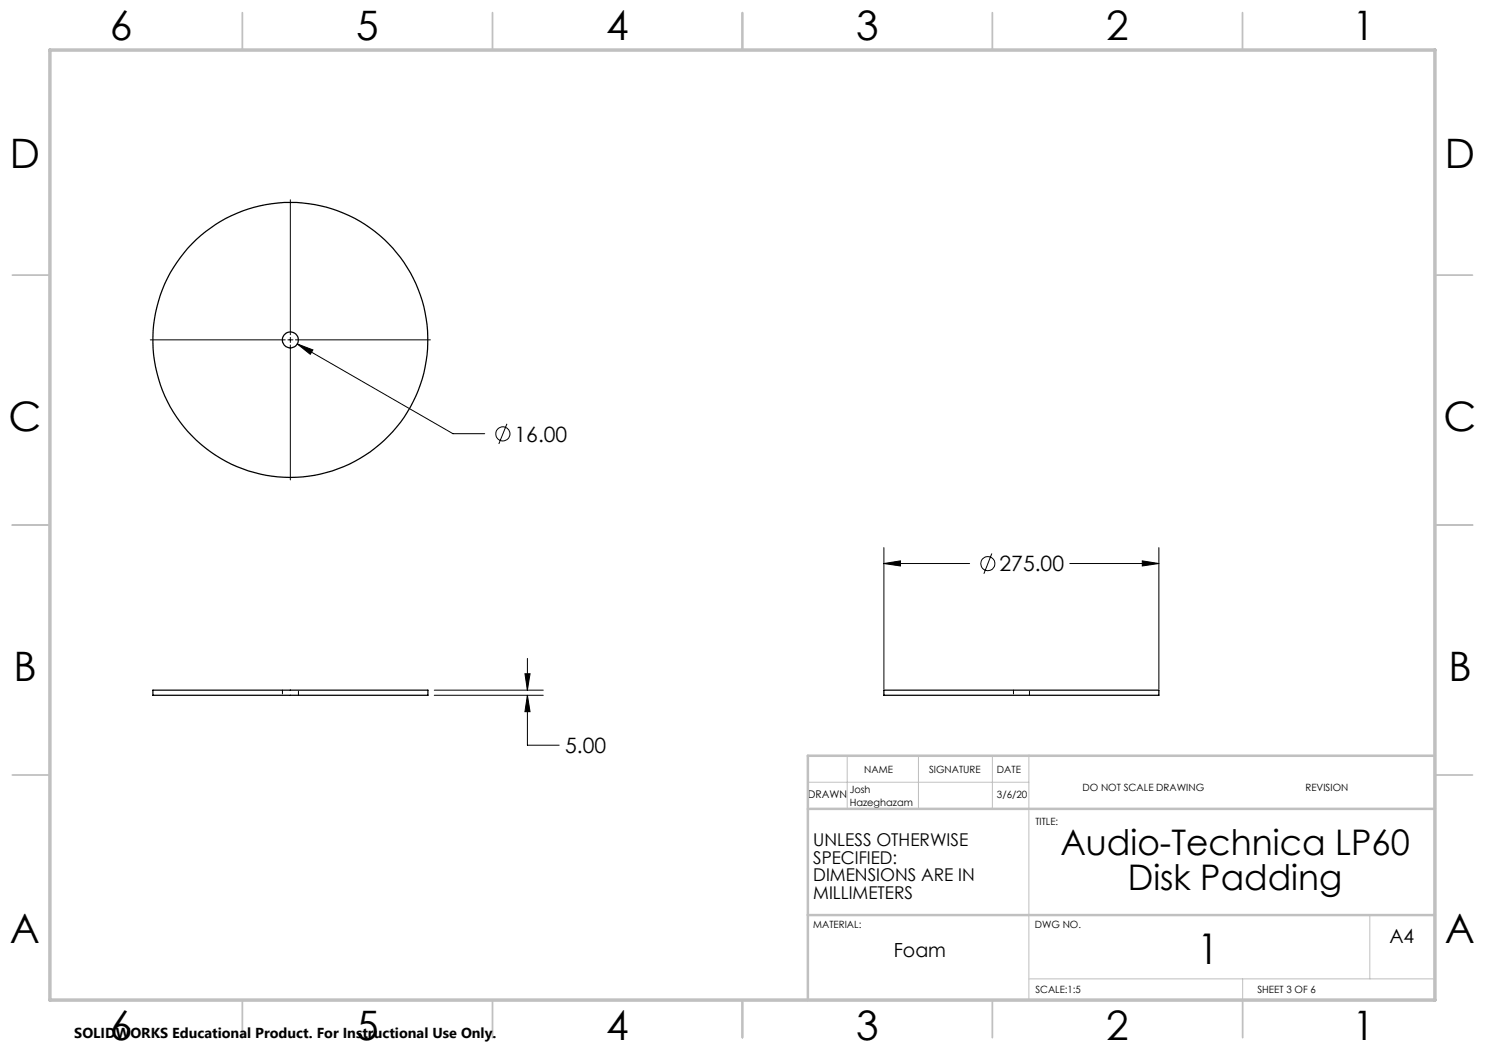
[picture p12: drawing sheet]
<svg xmlns="http://www.w3.org/2000/svg" width="297mm" height="210mm" viewBox="0 0 297 210" stroke-linecap="round" stroke-linejoin="round" font-family="sans-serif">
<g fill="none" stroke="#000" stroke-width=".2">
<path d="M58.1 40v26.9M30.1 68h26.9M57.6 68h1M58.1 67.5v1M58.1 69v27M59.1 68h27M59.4 68.8l3.2 1.2-.5 .9zM59.4 68.8l31.2 17.9h6.3M101.4 84.8l-1.6 4M176.8 109.5v28.3M176.8 112.7h17.1M176.8 112.7l3.3-.5v1z"/>
<path d="M198.4 110.7l-1.6 4.1M214 112.7h17.8M228.5 112.2l3.3 .5-3.3 .5zM231.8 109.5v28.3M86.9 139.1h21.8M86.9 138h21.8M105 134.8h1l-.5 3.2zM105.5 139.1v9.9h6.3M105.5 131.7v6.3M105.5 139.1l.5 3.2h-1zM161.6 170.3v12.7"/>
<circle cx="100.6" cy="86.8" r="1.41"/>
<circle cx="197.6" cy="112.7" r="1.41"/>
</g>
<path d="M161.6 156.4h44.2M169.4 151.2v10.6M183.7 151.2v10.6M198.5 151.2v10.6M161.6 170.3v-19.1h44.2v48.8M205.8 195.8h81.2M248.5 195.8v4.2M274 183v12.8" fill="none" stroke="#c0c0c0" stroke-width=".2"/>
<g fill="none" stroke="#c0c0c0" stroke-width=".35">
<path d="M48.5 2.5v7.5M98.5 2.5v7.5M148.5 2.5v7.5M198.5 2.5v7.5M248.5 2.5v7.5M2.5 55h7.5M287 55h7.5M2.5 105h7.5M287 105h7.5M2.5 155h7.5M287 155h7.5M48.5 200v7.5"/>
<path d="M98.5 200v7.5M148.5 200v7.5M198.5 200v7.5M248.5 200v7.5"/>
</g>
<path d="M287 151.2h-125.4v48.8M161.6 161.8h125.4M161.6 183h125.4" fill="none" stroke="#c0c0c0" stroke-width=".5"/>
<path d="M10 10h277v190h-277z" fill="none" stroke="#c0c0c0" stroke-width=".7"/>
<path d="M105.5 139.1l.5 3.2h-1zM105 134.8h1l-.5 3.2zM176.8 112.7l3.3-.5v1zM228.5 112.2l3.3 .5-3.3 .5zM59.4 68.8l2.7 2.1 .5-.9z" fill="#000"/>
<g fill="none" stroke="#000" stroke-width=".25">
<path d="M30.6 138h55v1.1h-55zM176.8 138h55v1.1h-55z"/>
<circle cx="58.1" cy="68" r="1.61"/>
<circle cx="58.1" cy="68" r="27.5"/>
</g>
<path d="M56.5 138v1M59.7 139v-1M202.7 138v1M205.9 139v-1" fill="none" stroke="#000" stroke-width=".2" stroke-dasharray="1.3 .6" stroke-dashoffset=".5"/>
<text font-size="8.5" x="239.5" y="192.7">1</text>
<g font-size="8.1">
<text x="22" y="8">6</text>
<text x="71.2" y="8">5</text>
<text x="121.2" y="8">4</text>
<text x="171.3" y="8">3</text>
<text x="221.3" y="8">2</text>
<text x="270.5" y="8">1</text>
<text x="2" y="33.6">D</text>
<text x="289" y="33.6">D</text>
<text x="1.7" y="86.1">C</text>
<text x="288.7" y="86.1">C</text>
<text x="2.7" y="136.1">B</text>
<text x="289.7" y="136.1">B</text>
<text x="2" y="188.6">A</text>
<text x="289" y="188.6">A</text>
<text x="22" y="208">6</text>
<text x="71.2" y="208">5</text>
<text x="121.2" y="208">4</text>
<text x="171.3" y="208">3</text>
<text x="221.3" y="208">2</text>
<text x="270.5" y="208">1</text>
</g>
<g font-size="7.1">
<text x="212.1" y="171">Audio-Technica LP60</text>
<text x="225.6" y="178.1">Disk Padding</text>
</g>
<g font-size="4.2">
<text x="102.9" y="88.3">16.00</text>
<text x="199.9" y="114.3">275.00</text>
<text x="113" y="150.6">5.00</text>
</g>
<g font-size="3.9">
<text x="178.8" y="191.4">Foam</text>
<text x="277.9" y="188.5">A4</text>
</g>
<g font-size="3.5">
<text x="162.6" y="169.2">UNLESS OTHERWISE</text>
<text x="162.6" y="172.7">SPECIFIED:</text>
<text x="162.6" y="176.3">DIMENSIONS ARE IN</text>
<text x="162.6" y="179.8">MILLIMETERS</text>
</g>
<text font-size="2.9" x="14.9" y="207.6">SOLIDWORKS Educational Product. For Instructional Use Only.</text>
<text font-size="2.1" x="161.6" y="159.7">DRAWN</text>
<g font-size="2">
<text x="172.9" y="154.6">NAME</text>
<text x="185.8" y="154.6">SIGNATURE</text>
<text x="199.4" y="154.6">DATE</text>
<text x="170" y="158.6">Josh</text>
<text x="170" y="161.1">Hazeghazam</text>
<text x="199.4" y="159.6">3/6/20</text>
<text x="216.5" y="158.3">DO NOT SCALE DRAWING</text>
<text x="261.1" y="158.3">REVISION</text>
<text x="207.1" y="164.9">TITLE:</text>
<text x="162.6" y="185.5">MATERIAL:</text>
<text x="207" y="185.5">DWG NO.</text>
<text x="207.1" y="198.6">SCALE:1:5</text>
<text x="251.5" y="198.6">SHEET 3 OF 6</text>
</g>
</svg>
